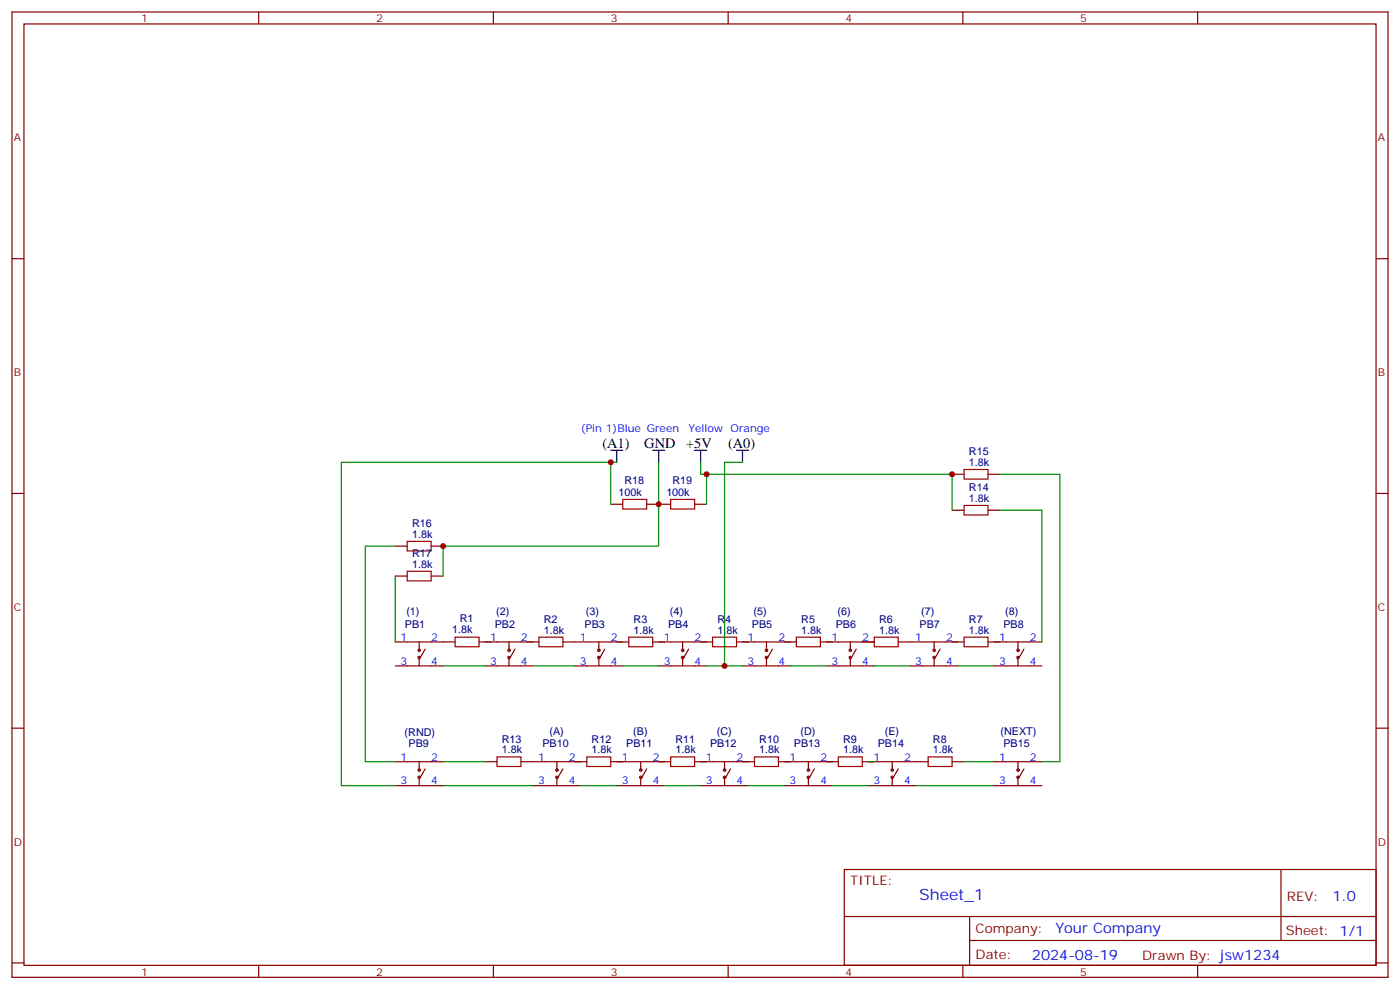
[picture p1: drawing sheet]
<svg xmlns="http://www.w3.org/2000/svg" width="412mm" height="292mm" viewBox="0 0 412 292" stroke-linecap="round" stroke-linejoin="round" font-family="sans-serif">
<g fill="none" stroke="#870000" stroke-width=".35">
<path d="M3.5 3.5h405.4v284.4h-405.4zM7.1 7.1h398.2v277.2h-398.2zM76.2 3.5v3.6M145.3 3.5v3.6M214.5 3.5v3.6M283.6 3.5v3.6M352.8 3.5v3.6M3.5 76.2h3.6M405.3 76.2h3.6M280.5 139.7h3.5M291 139.7h3.6M3.5 145.3h3.6"/>
<path d="M179.9 148.5h3.5M190.5 148.5h7.1M204.6 148.5h3.5M280.5 150.3h3.5M291 150.3h3.6M405.3 145.3h3.6M116.4 160.9h3.5M116.4 169.7h3.5M127 160.9h3.5M127 169.7h3.5M116.4 196.1h14.1M116.4 189.1h17.7"/>
<path d="M123.5 189.1v2.5M123.5 193.7v2.4M125.2 191.2l-1.4 2.5M141.1 189.1h17.6M142.9 196.1h14.1M149.9 189.1v2.5M149.9 193.7v2.4M151.7 191.2l-1.4 2.5M165.8 189.1h19.4M169.3 196.1h14.1M176.4 189.1v2.5M176.4 193.7v2.4"/>
<path d="M178.2 191.2l-1.5 2.5M192.3 189.1h17.6M194 196.1h14.1M201.1 189.1v2.5M201.1 193.7v2.4M202.8 191.2l-1.4 2.5M217 189.1h17.6M218.7 196.1h14.1M225.8 189.1v2.5M225.8 193.7v2.4M227.5 191.2l-1.4 2.5M241.7 189.1h15.8"/>
<path d="M243.4 196.1h14.1M250.5 189.1v2.5M250.5 193.7v2.4M252.2 191.2l-1.4 2.5M264.6 189.1h19.4M268.1 196.1h14.1M275.2 189.1v2.5M275.2 193.7v2.4M276.9 191.2l-1.4 2.5M291 189.1h15.9M292.8 196.1h14.1M299.9 189.1v2.5"/>
<path d="M299.9 193.7v2.4M301.6 191.2l-1.4 2.5M3.5 214.5h3.6M405.3 214.5h3.6M116.4 231.4h14.1M116.4 224.4h14.1M123.5 224.4v2.4M123.5 229v2.4M125.2 226.5l-1.4 2.5M142.9 224.4h3.5M153.5 224.4h19.4M157 231.4h14.1"/>
<path d="M164 224.4v2.4M164 229v2.4M165.8 226.5l-1.4 2.5M179.9 224.4h17.7M181.7 231.4h14.1M188.7 224.4v2.4M188.7 229v2.4M190.5 226.5l-1.4 2.5M204.6 224.4h17.6M206.4 231.4h14.1M213.4 224.4v2.4M213.4 229v2.4"/>
<path d="M215.2 226.5l-1.4 2.5M229.3 224.4h17.6M231.1 231.4h14.1M238.1 224.4v2.4M238.1 229v2.4M239.9 226.5l-1.4 2.5M254 224.4h19.4M255.8 231.4h14.1M262.8 224.4v2.4M262.8 229v2.4M264.6 226.5l-1.4 2.5M280.5 224.4h3.5"/>
<path d="M292.8 231.4h14.1M292.8 224.4h14.1M299.9 224.4v2.4M299.9 229v2.4M301.6 226.5l-1.4 2.5M248.7 256.1h156.6v28.2h-156.6zM377.3 256.1v20.9M248.7 270h156.5M285.6 277h119.6M285.6 270v14.1M3.5 283.6h3.6M76.2 284.3v3.6"/>
<path d="M145.3 284.3v3.6M214.5 284.3v3.6M283.6 284.3v3.6M352.8 284.3v3.6M405.3 283.6h3.6"/>
<circle cx="123.5" cy="191.6" r=".35"/>
<circle cx="123.5" cy="193.7" r=".35"/>
<circle cx="149.9" cy="191.6" r=".35"/>
<circle cx="149.9" cy="193.7" r=".35"/>
<circle cx="176.4" cy="193.7" r=".35"/>
<circle cx="176.4" cy="191.6" r=".35"/>
<circle cx="201.1" cy="191.6" r=".35"/>
<circle cx="201.1" cy="193.7" r=".35"/>
<circle cx="225.8" cy="193.7" r=".35"/>
<circle cx="225.8" cy="191.6" r=".35"/>
<circle cx="250.5" cy="191.6" r=".35"/>
<circle cx="250.5" cy="193.7" r=".35"/>
<circle cx="275.2" cy="193.7" r=".35"/>
<circle cx="275.2" cy="191.6" r=".35"/>
<circle cx="299.9" cy="193.7" r=".35"/>
<circle cx="299.9" cy="191.6" r=".35"/>
<circle cx="123.5" cy="229" r=".35"/>
<circle cx="123.5" cy="226.8" r=".35"/>
<circle cx="164" cy="229" r=".35"/>
<circle cx="164" cy="226.8" r=".35"/>
<circle cx="188.7" cy="226.8" r=".35"/>
<circle cx="188.7" cy="229" r=".35"/>
<circle cx="213.4" cy="229" r=".35"/>
<circle cx="213.4" cy="226.8" r=".35"/>
<circle cx="238.1" cy="229" r=".35"/>
<circle cx="238.1" cy="226.8" r=".35"/>
<circle cx="262.8" cy="226.8" r=".35"/>
<circle cx="262.8" cy="229" r=".35"/>
<circle cx="299.9" cy="226.8" r=".35"/>
<circle cx="299.9" cy="229" r=".35"/>
</g>
<g fill="none" stroke="#008700" stroke-width=".35">
<path d="M179.9 136.2v12.3M181.7 136.2h-81.2v95.2h15.9M194 136.2v24.7h-63.5v8.8M206.4 136.2v3.5h74.1v10.6M208.1 139.7v8.8M218.7 136.2h-5.3v59.9M294.6 139.7h17.6v84.7h-5.3M294.6 150.3h12.3v38.8M116.4 160.9h-8.8v63.5h8.8M116.4 169.7v19.4M130.5 196.1h12.4M157 196.1h12.3"/>
<path d="M183.4 196.1h10.6M208.1 196.1h10.6M232.8 196.1h10.6M257.5 196.1h10.6M282.2 196.1h10.6M130.5 231.4h26.5M130.5 224.4h12.4M171.1 231.4h10.6M195.8 231.4h10.6M220.5 231.4h10.6M245.2 231.4h10.6M255.8 224.4h1.7"/>
<path d="M269.9 231.4h22.9M284 224.4h8.8"/>
</g>
<g fill="none" stroke="#a10000" stroke-width=".35">
<path d="M284 138.3h7v2.8h-7zM119.9 159.5h7.1v2.8h-7.1zM183.4 147.1h7.1v2.8h-7.1zM197.6 147.1h7v2.8h-7zM284 148.9h7v2.8h-7zM119.9 168.3h7.1v2.8h-7.1zM134.1 187.7h7v2.8h-7zM158.7 187.7h7.1v2.8h-7.1zM185.2 187.7h7.1v2.8h-7.1zM209.9 187.7h7.1v2.8h-7.1zM234.6 187.7h7.1v2.8h-7.1zM257.5 187.7h7.1v2.8h-7.1z"/>
<path d="M284 187.7h7v2.8h-7zM146.4 223h7.1v2.8h-7.1zM172.9 223h7v2.8h-7zM197.6 223h7v2.8h-7zM222.2 223h7.1v2.8h-7.1zM246.9 223h7.1v2.8h-7.1zM273.4 223h7.1v2.8h-7.1z"/>
</g>
<path d="M179.9 132.6h3.5M181.7 132.6v3.6M192.3 132.6h3.5M194 132.6v3.6M204.6 132.6h3.5M206.4 132.6v3.6M217 132.6h3.5M218.7 132.6v3.6" fill="none" stroke="#000" stroke-width=".35"/>
<g fill="#c00">
<circle cx="213.4" cy="196.1" r=".88"/>
<circle cx="280.5" cy="139.7" r=".88"/>
<circle cx="130.5" cy="160.9" r=".88"/>
<circle cx="194" cy="148.5" r=".88"/>
<circle cx="179.9" cy="136.2" r=".88"/>
<circle cx="208.1" cy="139.7" r=".88"/>
</g>
<text font-size="4.6" fill="#00f" x="270.8" y="265.1">Sheet_1</text>
<g font-size="4.2">
<text x="177.4" y="131.9">(A1)</text>
<text x="189.8" y="131.9">GND</text>
<text x="202.1" y="131.9">+5V</text>
<text x="214.5" y="131.9">(A0)</text>
</g>
<g font-size="4.2" fill="#00f">
<text x="392.5" y="265.4">1.0</text>
<text x="310.9" y="274.9">Your Company</text>
<text x="304" y="282.7">2024-08-19</text>
</g>
<g font-size="3.9" fill="#800">
<text x="250.5" y="260.7">TITLE:</text>
<text x="379.1" y="265.4">REV:</text>
<text x="287.4" y="274.9">Company:</text>
<text x="378.7" y="275.5">Sheet: 1/1</text>
<text x="287.4" y="282.6">Date:</text>
<text x="336.4" y="282.7">Drawn By: jsw1234</text>
</g>
<g font-size="3.2" fill="#800">
<text x="41.6" y="6.5">1</text>
<text x="110.8" y="6.5">2</text>
<text x="179.9" y="6.5">3</text>
<text x="249.1" y="6.5">4</text>
<text x="318.2" y="6.5">5</text>
<text x="4.1" y="41.6">A</text>
<text x="405.9" y="41.6">A</text>
<text x="4.1" y="110.8">B</text>
<text x="405.9" y="110.8">B</text>
<text x="4.1" y="179.9">C</text>
<text x="405.9" y="179.9">C</text>
<text x="4.1" y="249.1">D</text>
<text x="405.9" y="249.1">D</text>
<text x="41.6" y="287.3">1</text>
<text x="110.8" y="287.3">2</text>
<text x="179.9" y="287.3">3</text>
<text x="249.1" y="287.3">4</text>
<text x="318.2" y="287.3">5</text>
</g>
<g font-size="3.2" fill="#00f">
<text x="171.1" y="127.4">(Pin 1)Blue Green</text>
<text x="202.8" y="127.4">Yellow Orange</text>
<text x="117.9" y="188.7">1</text>
<text x="127" y="188.7">2</text>
<text x="144.4" y="188.7">1</text>
<text x="153.5" y="188.7">2</text>
<text x="170.8" y="188.7">1</text>
<text x="179.9" y="188.7">2</text>
<text x="195.5" y="188.7">1</text>
<text x="204.6" y="188.7">2</text>
<text x="220.2" y="188.7">1</text>
<text x="229.3" y="188.7">2</text>
<text x="244.9" y="188.7">1</text>
<text x="254" y="188.7">2</text>
<text x="269.6" y="188.7">1</text>
<text x="278.7" y="188.7">2</text>
<text x="294.3" y="188.7">1</text>
<text x="303.4" y="188.7">2</text>
<text x="117.9" y="195.8">3</text>
<text x="127" y="195.8">4</text>
<text x="144.4" y="195.8">3</text>
<text x="153.5" y="195.8">4</text>
<text x="170.8" y="195.8">3</text>
<text x="179.9" y="195.8">4</text>
<text x="195.5" y="195.8">3</text>
<text x="204.6" y="195.8">4</text>
<text x="220.2" y="195.8">3</text>
<text x="229.3" y="195.8">4</text>
<text x="244.9" y="195.8">3</text>
<text x="254" y="195.8">4</text>
<text x="269.6" y="195.8">3</text>
<text x="278.7" y="195.8">4</text>
<text x="294.3" y="195.8">3</text>
<text x="303.4" y="195.8">4</text>
<text x="117.9" y="224">1</text>
<text x="127" y="224">2</text>
<text x="158.5" y="224">1</text>
<text x="167.6" y="224">2</text>
<text x="183.2" y="224">1</text>
<text x="192.3" y="224">2</text>
<text x="207.9" y="224">1</text>
<text x="217" y="224">2</text>
<text x="232.6" y="224">1</text>
<text x="241.7" y="224">2</text>
<text x="257.3" y="224">1</text>
<text x="266.3" y="224">2</text>
<text x="294.3" y="224">1</text>
<text x="303.4" y="224">2</text>
<text x="117.9" y="231.1">3</text>
<text x="127" y="231.1">4</text>
<text x="158.5" y="231.1">3</text>
<text x="167.6" y="231.1">4</text>
<text x="183.2" y="231.1">3</text>
<text x="192.3" y="231.1">4</text>
<text x="207.9" y="231.1">3</text>
<text x="217" y="231.1">4</text>
<text x="232.6" y="231.1">3</text>
<text x="241.7" y="231.1">4</text>
<text x="257.3" y="231.1">3</text>
<text x="266.3" y="231.1">4</text>
<text x="294.3" y="231.1">3</text>
<text x="303.4" y="231.1">4</text>
</g>
<g font-size="3.2" fill="#000080">
<text x="285.4" y="137.2">1.8k</text>
<text x="285.4" y="134">R15</text>
<text x="184" y="142.5">R18</text>
<text x="198.1" y="142.5">R19</text>
<text x="182.2" y="146">100k</text>
<text x="196.3" y="146">100k</text>
<text x="285.4" y="147.8">1.8k</text>
<text x="285.4" y="144.5">R14</text>
<text x="121.4" y="155.1">R16</text>
<text x="121.4" y="158.4">1.8k</text>
<text x="121.4" y="167.2">1.8k</text>
<text x="121.4" y="163.9">R17</text>
<text x="119.3" y="184.9">PB1</text>
<text x="119.7" y="181.3">(1)</text>
<text x="135.4" y="183.3">R1</text>
<text x="145.7" y="184.9">PB2</text>
<text x="146.2" y="181.3">(2)</text>
<text x="160.2" y="183.4">R2</text>
<text x="172.2" y="184.9">PB3</text>
<text x="172.6" y="181.3">(3)</text>
<text x="186.6" y="183.4">R3</text>
<text x="196.8" y="184.9">PB4</text>
<text x="197.3" y="181.3">(4)</text>
<text x="211.3" y="183.4">R4</text>
<text x="221.5" y="184.9">PB5</text>
<text x="222" y="181.3">(5)</text>
<text x="236" y="183.4">R5</text>
<text x="246.2" y="184.9">PB6</text>
<text x="246.7" y="181.3">(6)</text>
<text x="258.9" y="183.4">R6</text>
<text x="270.9" y="184.9">PB7</text>
<text x="271.4" y="181.3">(7)</text>
<text x="285.4" y="183.4">R7</text>
<text x="295.6" y="184.9">PB8</text>
<text x="296.1" y="181.3">(8)</text>
<text x="133.2" y="186.5">1.8k</text>
<text x="160.2" y="186.6">1.8k</text>
<text x="186.6" y="186.6">1.8k</text>
<text x="211.3" y="186.6">1.8k</text>
<text x="236" y="186.6">1.8k</text>
<text x="258.9" y="186.6">1.8k</text>
<text x="285.4" y="186.6">1.8k</text>
<text x="119.2" y="216.8">(RND)</text>
<text x="120.4" y="220.1">PB9</text>
<text x="147.8" y="221.9">1.8k</text>
<text x="147.8" y="218.7">R13</text>
<text x="159.8" y="220.1">PB10</text>
<text x="161.8" y="216.6">(A)</text>
<text x="174.3" y="221.9">1.8k</text>
<text x="174.3" y="218.7">R12</text>
<text x="184.5" y="220.1">PB11</text>
<text x="186.5" y="216.6">(B)</text>
<text x="199" y="221.9">1.8k</text>
<text x="199" y="218.7">R11</text>
<text x="209.2" y="220.1">PB12</text>
<text x="211.1" y="216.6">(C)</text>
<text x="223.7" y="221.9">1.8k</text>
<text x="223.7" y="218.7">R10</text>
<text x="233.8" y="220.1">PB13</text>
<text x="235.8" y="216.6">(D)</text>
<text x="248.4" y="221.9">1.8k</text>
<text x="248.4" y="218.7">R9</text>
<text x="258.5" y="220.1">PB14</text>
<text x="260.6" y="216.6">(E)</text>
<text x="274.8" y="221.9">1.8k</text>
<text x="274.8" y="218.7">R8</text>
<text x="294.7" y="216.6">(NEXT)</text>
<text x="295.6" y="220.1">PB15</text>
</g>
</svg>
